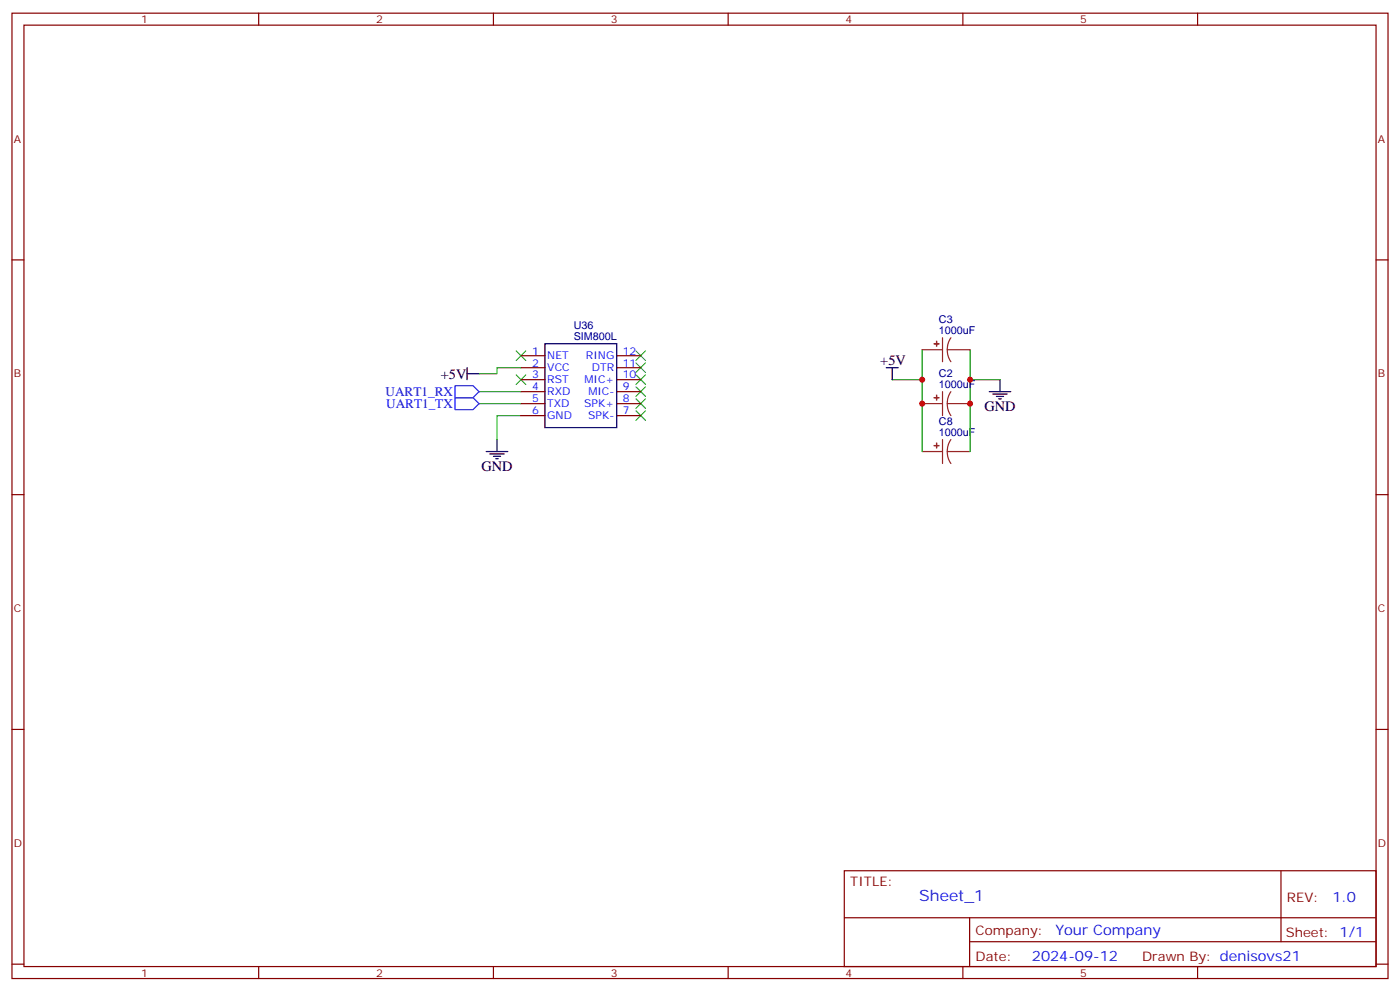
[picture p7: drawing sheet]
<svg xmlns="http://www.w3.org/2000/svg" width="412mm" height="292mm" viewBox="0 0 412 292" stroke-linecap="round" stroke-linejoin="round" font-family="sans-serif">
<g fill="none" stroke="#870000" stroke-width=".35">
<path d="M3.5 3.9h405.4v284.3h-405.4zM7.1 7.4h398.2v277.3h-398.2zM76.2 3.9v3.5M145.3 3.9v3.5M214.5 3.9v3.5M283.6 3.9v3.5M352.8 3.9v3.5M3.5 76.6h3.6M405.3 76.6h3.6M153.5 104.8h7M153.5 108.3h7M153.5 111.8h7"/>
<path d="M153.5 115.4h7M153.5 118.9h7M181.7 104.8h7M181.7 108.3h7M181.7 111.8h7M181.7 115.4h7M181.7 118.9h7M153.5 122.4h7M181.7 122.4h7M3.5 145.7h3.6M405.3 145.7h3.6M3.5 214.8h3.6"/>
<path d="M405.3 214.8h3.6M248.7 256.5h156.6v28.2h-156.6zM377.3 256.5v20.9M248.7 270.3h156.5M285.6 277.4h119.6M285.6 270.3v14.1M3.5 284h3.6M76.2 284.7v3.5M145.3 284.7v3.5M214.5 284.7v3.5M283.6 284.7v3.5M352.8 284.7v3.5"/>
<path d="M405.3 284h3.6"/>
</g>
<g fill="#8c2424" stroke="#8c2424" stroke-width=".35">
<path d="M275.2 131.2l1.4 .1z"/>
<path d="M275.9 130.5v1.4z"/>
<path d="M275.2 101.2l1.4 .1z"/>
<path d="M275.9 100.5v1.5z"/>
<path d="M275.2 117.1l1.4 .1z"/>
<path d="M275.9 116.4v1.4z"/>
</g>
<g fill="none" stroke="#8c2424" stroke-width=".35">
<path d="M277.6 99.5v7M280.1 99.5l-.8 1.7-.3 1.8M271.6 103h6M271.6 118.9h6M277.6 115.4v7M279 103l.3 1.9 .8 1.6M279 118.9l.3 1.8 .8 1.7M279 103h6.8M279 118.9h6.8M280.1 115.4l-.8 1.6-.3 1.9M271.6 133h6M277.6 129.5v7"/>
<path d="M279 133l.3 1.8 .8 1.7M279 133h6.8M280.1 129.5l-.8 1.6-.3 1.9"/>
</g>
<g fill="none" stroke="#3c3" stroke-width=".35">
<path d="M152 110.4l2.9 2.8M152 103.4l2.9 2.8M154.9 110.4l-2.9 2.8M154.9 103.4l-2.9 2.8M187.3 117.5l2.8 2.8M187.3 113.9l2.8 2.9M187.3 110.4l2.8 2.8M187.3 106.9l2.8 2.8M187.3 103.4l2.8 2.8M190.1 117.5l-2.8 2.8M190.1 113.9l-2.8 2.9M190.1 110.4l-2.8 2.8"/>
<path d="M190.1 106.9l-2.8 2.8M190.1 103.4l-2.8 2.8M187.3 121l2.8 2.8M190.1 121l-2.8 2.8"/>
</g>
<path d="M141.1 118.9h12.4M141.1 115.4h12.4M153.5 108.3h-7.1v1.8h-5.3M262.8 111.8h8.8v21.2M271.6 103v8.8M285.8 103v30M285.8 111.8h8.8M153.5 122.4h-7.1v7.1" fill="none" stroke="#008700" stroke-width=".35"/>
<g fill="none" stroke="#000" stroke-width=".35">
<path d="M137.6 110.1h3.5M137.6 108.3v3.5M160.5 101.2h21.2v24.7h-21.2zM261.1 108.3h3.5M262.8 108.3v3.5M291.4 115.4h6.3M292.5 116.1h4.2M293.5 116.8h2.1M294.2 117.5h.7M294.6 111.8v3.6M143.2 133h6.4M144.3 133.7h4.2"/>
<path d="M145.3 134.4h2.2M146 135.1h.8M146.4 129.5v3.5"/>
</g>
<path d="M134.1 113.6h5.2l1.8 1.8-1.8 1.7h-5.2zM134.1 117.1h5.2l1.8 1.8-1.8 1.8h-5.2z" fill="none" stroke="#00f" stroke-width=".35"/>
<g fill="#c00">
<circle cx="271.6" cy="118.9" r=".88"/>
<circle cx="285.8" cy="118.9" r=".88"/>
<circle cx="285.8" cy="111.8" r=".88"/>
<circle cx="271.6" cy="111.8" r=".88"/>
</g>
<text font-size="4.6" fill="#00f" x="270.8" y="265.5">Sheet_1</text>
<g font-size="4.2">
<text x="259.3" y="107.6">+5V</text>
<text x="129.8" y="111.5">+5V</text>
<text x="290" y="121">GND</text>
<text x="141.8" y="138.6">GND</text>
</g>
<g font-size="4.2" fill="#00f">
<text x="392.5" y="265.7">1.0</text>
<text x="310.9" y="275.3">Your Company</text>
<text x="304" y="283.1">2024-09-12</text>
</g>
<g font-size="3.9" fill="#00f">
<text x="113.6" y="116.6">UART1_RX</text>
<text x="113.8" y="120.1">UART1_TX</text>
</g>
<g font-size="3.9" fill="#800">
<text x="250.5" y="261.1">TITLE:</text>
<text x="379.1" y="265.7">REV:</text>
<text x="287.4" y="275.3">Company:</text>
<text x="378.7" y="275.9">Sheet: 1/1</text>
<text x="287.4" y="282.9">Date:</text>
<text x="336.4" y="283">Drawn By: denisovs21</text>
</g>
<g font-size="3.2" fill="#800">
<text x="41.6" y="6.9">1</text>
<text x="110.8" y="6.9">2</text>
<text x="179.9" y="6.9">3</text>
<text x="249.1" y="6.9">4</text>
<text x="318.2" y="6.9">5</text>
<text x="4.1" y="42">A</text>
<text x="405.9" y="42">A</text>
<text x="4.1" y="111.1">B</text>
<text x="405.9" y="111.1">B</text>
<text x="4.1" y="180.3">C</text>
<text x="405.9" y="180.3">C</text>
<text x="4.1" y="249.4">D</text>
<text x="405.9" y="249.4">D</text>
<text x="41.6" y="287.7">1</text>
<text x="110.8" y="287.7">2</text>
<text x="179.9" y="287.7">3</text>
<text x="249.1" y="287.7">4</text>
<text x="318.2" y="287.7">5</text>
</g>
<g font-size="3.2" fill="#000080">
<text x="276.6" y="95.3">C3</text>
<text x="169" y="100.1">SIM800L</text>
<text x="169" y="96.9">U36</text>
<text x="276.6" y="98.4">1000uF</text>
<text x="276.6" y="111.1">C2</text>
<text x="276.6" y="114.3">1000uF</text>
<text x="276.6" y="125.2">C8</text>
<text x="276.6" y="128.4">1000uF</text>
</g>
<g font-size="3.2" fill="#00f">
<text x="156.7" y="104.4">1</text>
<text x="156.7" y="108">2</text>
<text x="161.2" y="105.8">NET</text>
<text x="172.6" y="105.8">RING</text>
<text x="183.4" y="108">11</text>
<text x="183.4" y="104.4">12</text>
<text x="156.7" y="111.5">3</text>
<text x="161.2" y="109.4">VCC</text>
<text x="161.2" y="112.9">RST</text>
<text x="172.2" y="112.9">MIC+</text>
<text x="174.4" y="109.4">DTR</text>
<text x="183.4" y="111.5">10</text>
<text x="156.7" y="115">4</text>
<text x="156.7" y="118.5">5</text>
<text x="161.2" y="116.4">RXD</text>
<text x="161.2" y="119.9">TXD</text>
<text x="172.1" y="119.9">SPK+</text>
<text x="173.3" y="116.4">MIC-</text>
<text x="183.4" y="118.5">8</text>
<text x="183.4" y="115">9</text>
<text x="156.7" y="122.1">6</text>
<text x="161.2" y="123.5">GND</text>
<text x="173.3" y="123.5">SPK-</text>
<text x="183.4" y="122.1">7</text>
</g>
</svg>
